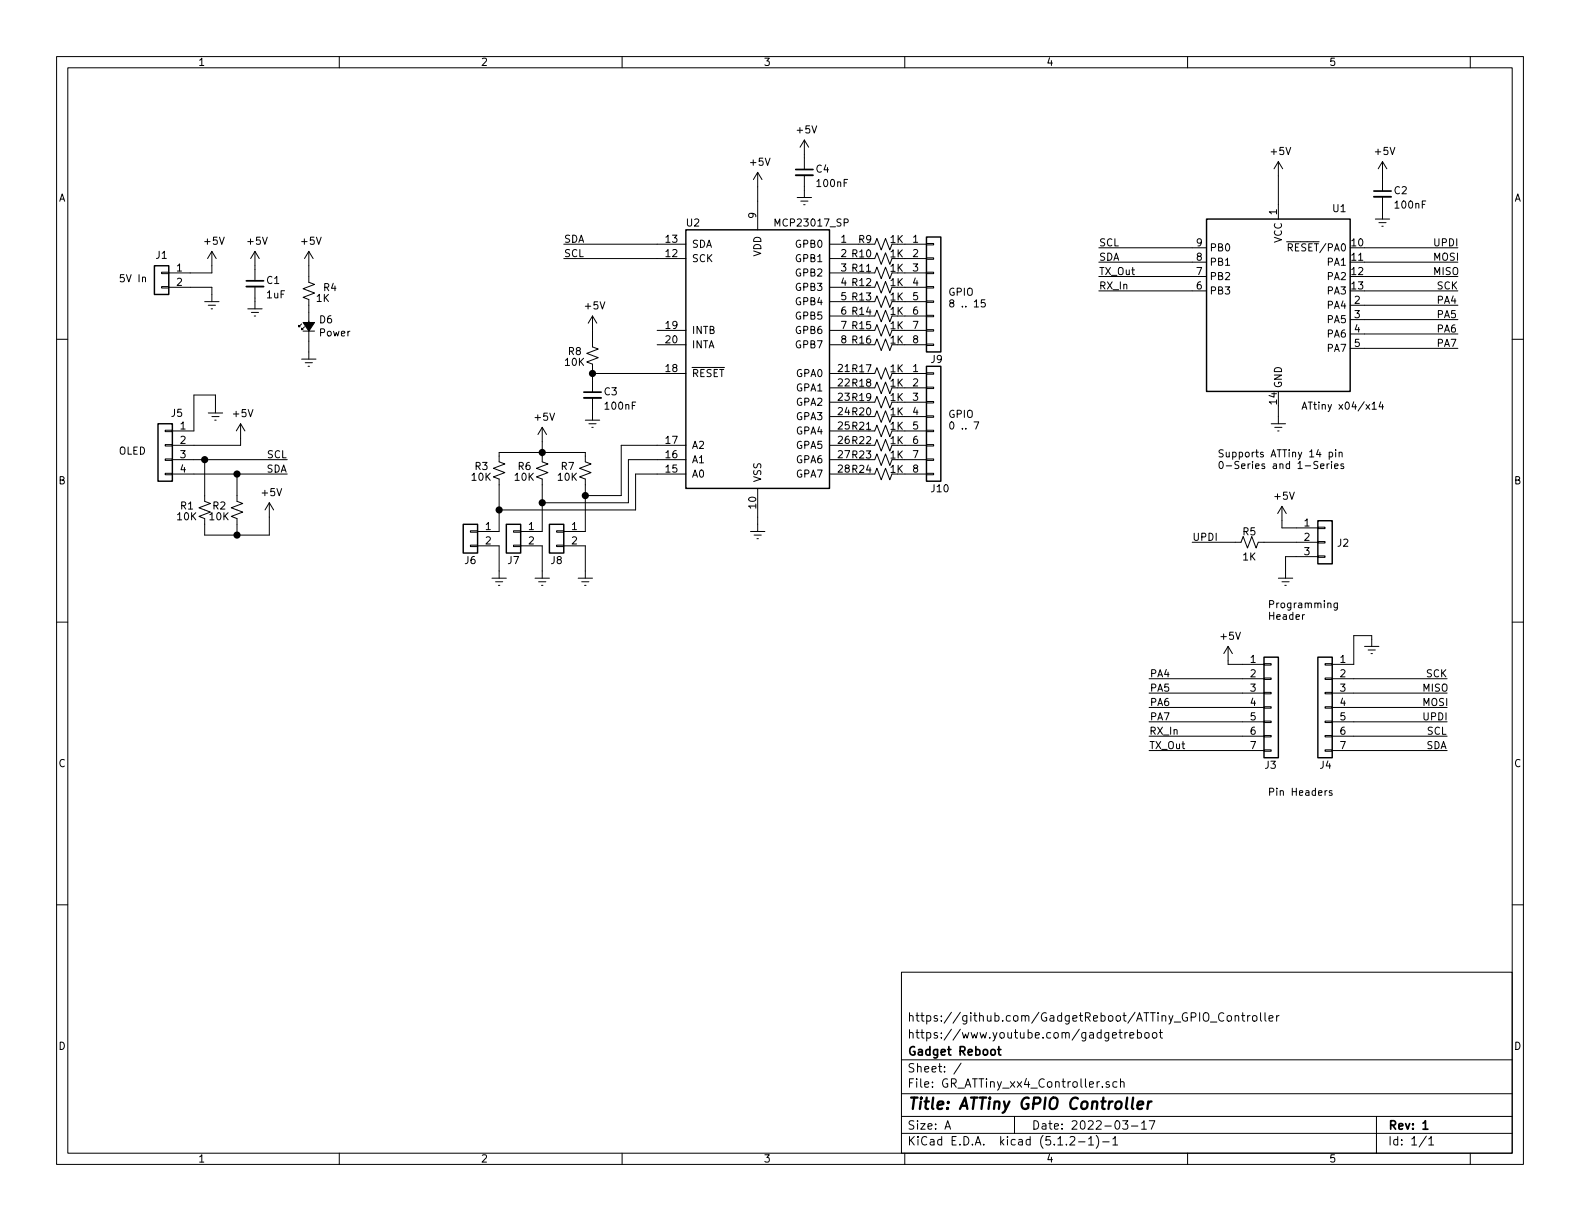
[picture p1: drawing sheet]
EESchema Schematic File Version 4
LIBS:GR_ATTiny_xx4_Controller-cache
EELAYER 29 0
EELAYER END
$Descr A 11000 8500
encoding utf-8
Sheet 1 1
Title "ATTiny GPIO Controller"
Date "2022-03-17"
Rev "1"
Comp "Gadget Reboot"
Comment1 "https://www.youtube.com/gadgetreboot"
Comment2 "https://github.com/GadgetReboot/ATTiny_GPIO_Controller"
Comment3 ""
Comment4 ""
$EndDescr
Text Notes 8475 3275 0    50   ~ 0
Supports ATTiny 14 pin \n0-Series and 1-Series
$Comp
L Device:R_Small_US R4
U 1 1
P 2150 2025
F 0 "R4" H 2350 2050 50  0000 R CNN
F 1 "1K" H 2300 1975 50  0000 R CNN
F 2 "Resistor_SMD:R_0805_2012Metric_Pad1.15x1.40mm_HandSolder" H 2150 2025 50  0001 C CNN
F 3 "~" H 2150 2025 50  0001 C CNN
	1    2150 2025
	1    0    0    -1  
$EndComp
$Comp
L Device:LED_Small_ALT D6
U 1 1
P 2150 2275
F 0 "D6" V 2196 2207 50  0000 R CNN
F 1 "Power" V 2105 2207 50  0000 R CNN
F 2 "LED_SMD:LED_0805_2012Metric_Pad1.15x1.40mm_HandSolder" V 2150 2275 50  0001 C CNN
F 3 "~" V 2150 2275 50  0001 C CNN
	1    2150 2275
	0    -1   -1   0   
$EndComp
$Comp
L power:GNDREF #PWR025
U 1 1
P 2150 2450
F 0 "#PWR025" H 2150 2200 50  0001 C CNN
F 1 "GNDREF" H 2400 2175 50  0001 C CNN
F 2 "" H 2150 2450 50  0001 C CNN
F 3 "" H 2150 2450 50  0001 C CNN
	1    2150 2450
	-1   0    0    -1  
$EndComp
Wire Wire Line
	2150 1850 2150 1925
Wire Wire Line
	2150 2125 2150 2175
Wire Wire Line
	2150 2375 2150 2450
$Comp
L MCU_Microchip_ATtiny:ATtiny804-SS U1
U 1 1
P 8900 2125
F 0 "U1" H 9325 2800 50  0000 C CNN
F 1 "ATtiny x04/x14" H 9350 1425 50  0000 C CNN
F 2 "Package_SO:SOIC-14_3.9x8.7mm_P1.27mm" H 8900 2125 50  0001 C CIN
F 3 "http://ww1.microchip.com/downloads/en/DeviceDoc/ATtiny804_1604-Data-Sheet-40002028A.pdf" H 8900 2125 50  0001 C CNN
	1    8900 2125
	1    0    0    -1  
$EndComp
$Comp
L power:+5V #PWR022
U 1 1
P 2150 1850
F 0 "#PWR022" H 2150 1700 50  0001 C CNN
F 1 "+5V" H 2165 2023 50  0000 C CNN
F 2 "" H 2150 1850 50  0001 C CNN
F 3 "" H 2150 1850 50  0001 C CNN
	1    2150 1850
	1    0    0    -1  
$EndComp
Wire Wire Line
	9500 1725 10150 1725
Wire Wire Line
	9500 1825 10150 1825
Wire Wire Line
	9500 1925 10150 1925
Wire Wire Line
	9500 2025 10150 2025
Wire Wire Line
	9500 2125 10150 2125
Wire Wire Line
	9500 2225 10150 2225
Wire Wire Line
	9500 2325 10150 2325
Wire Wire Line
	9500 2425 10150 2425
Wire Wire Line
	7650 1725 8300 1725
Wire Wire Line
	7650 1825 8300 1825
Wire Wire Line
	7650 1925 8300 1925
Wire Wire Line
	7650 2025 8300 2025
$Comp
L power:+5V #PWR03
U 1 1
P 8900 1225
F 0 "#PWR03" H 8900 1075 50  0001 C CNN
F 1 "+5V" H 8915 1398 50  0000 C CNN
F 2 "" H 8900 1225 50  0001 C CNN
F 3 "" H 8900 1225 50  0001 C CNN
	1    8900 1225
	1    0    0    -1  
$EndComp
$Comp
L Device:C_Small C2
U 1 1
P 9625 1350
F 0 "C2" H 9700 1375 50  0000 L CNN
F 1 "100nF" H 9700 1275 50  0000 L CNN
F 2 "Capacitor_SMD:C_0805_2012Metric_Pad1.15x1.40mm_HandSolder" H 9625 1350 50  0001 C CNN
F 3 "~" H 9625 1350 50  0001 C CNN
	1    9625 1350
	1    0    0    -1  
$EndComp
$Comp
L power:GNDREF #PWR08
U 1 1
P 9625 1475
F 0 "#PWR08" H 9625 1225 50  0001 C CNN
F 1 "GNDREF" H 9875 1200 50  0001 C CNN
F 2 "" H 9625 1475 50  0001 C CNN
F 3 "" H 9625 1475 50  0001 C CNN
	1    9625 1475
	-1   0    0    -1  
$EndComp
Wire Wire Line
	9625 1475 9625 1450
$Comp
L power:+5V #PWR04
U 1 1
P 9625 1225
F 0 "#PWR04" H 9625 1075 50  0001 C CNN
F 1 "+5V" H 9640 1398 50  0000 C CNN
F 2 "" H 9625 1225 50  0001 C CNN
F 3 "" H 9625 1225 50  0001 C CNN
	1    9625 1225
	1    0    0    -1  
$EndComp
Wire Wire Line
	9625 1250 9625 1225
Wire Wire Line
	8900 1225 8900 1425
$Comp
L power:GNDREF #PWR017
U 1 1
P 8900 2900
F 0 "#PWR017" H 8900 2650 50  0001 C CNN
F 1 "GNDREF" H 9150 2625 50  0001 C CNN
F 2 "" H 8900 2900 50  0001 C CNN
F 3 "" H 8900 2900 50  0001 C CNN
	1    8900 2900
	-1   0    0    -1  
$EndComp
Wire Wire Line
	8900 2900 8900 2825
Text Label 7650 2025 0    50   ~ 0
RX_In
Text Label 7650 1925 0    50   ~ 0
TX_Out
Text Label 7650 1725 0    50   ~ 0
SCL
Text Label 7650 1825 0    50   ~ 0
SDA
Text Label 9975 1725 0    50   ~ 0
UPDI
Text Label 9975 1825 0    50   ~ 0
MOSI
Text Label 9975 1925 0    50   ~ 0
MISO
Text Label 10000 2025 0    50   ~ 0
SCK
Text Label 10000 2125 0    50   ~ 0
PA4
Text Label 10000 2225 0    50   ~ 0
PA5
Text Label 10000 2325 0    50   ~ 0
PA6
Text Label 10000 2425 0    50   ~ 0
PA7
$Comp
L Connector_Generic:Conn_01x07 J3
U 1 1
P 8850 4925
F 0 "J3" H 8800 4525 50  0000 L CNN
F 1 "Conn_01x07" H 8930 4876 50  0001 L CNN
F 2 "Connector_PinHeader_2.54mm:PinHeader_1x07_P2.54mm_Vertical" H 8850 4925 50  0001 C CNN
F 3 "~" H 8850 4925 50  0001 C CNN
	1    8850 4925
	1    0    0    -1  
$EndComp
$Comp
L Connector_Generic:Conn_01x07 J4
U 1 1
P 9225 4925
F 0 "J4" H 9175 4525 50  0000 L CNN
F 1 "Conn_01x07" H 9305 4876 50  0001 L CNN
F 2 "Connector_PinHeader_2.54mm:PinHeader_1x07_P2.54mm_Vertical" H 9225 4925 50  0001 C CNN
F 3 "~" H 9225 4925 50  0001 C CNN
	1    9225 4925
	-1   0    0    -1  
$EndComp
$Comp
L power:+5V #PWR021
U 1 1
P 8550 4600
F 0 "#PWR021" H 8550 4450 50  0001 C CNN
F 1 "+5V" H 8565 4773 50  0000 C CNN
F 2 "" H 8550 4600 50  0001 C CNN
F 3 "" H 8550 4600 50  0001 C CNN
	1    8550 4600
	1    0    0    -1  
$EndComp
Wire Wire Line
	8550 4600 8550 4625
Wire Wire Line
	8550 4625 8650 4625
$Comp
L power:GNDREF #PWR020
U 1 1
P 9550 4450
F 0 "#PWR020" H 9550 4200 50  0001 C CNN
F 1 "GNDREF" H 9800 4175 50  0001 C CNN
F 2 "" H 9550 4450 50  0001 C CNN
F 3 "" H 9550 4450 50  0001 C CNN
	1    9550 4450
	-1   0    0    -1  
$EndComp
Wire Wire Line
	9550 4425 9550 4450
Wire Wire Line
	9550 4425 9425 4425
Wire Wire Line
	9425 4425 9425 4625
Wire Wire Line
	8650 4725 8000 4725
Wire Wire Line
	8650 4825 8000 4825
Wire Wire Line
	8650 4925 8000 4925
Wire Wire Line
	8650 5025 8000 5025
Text Label 8150 4725 2    50   ~ 0
PA4
Text Label 8150 4825 2    50   ~ 0
PA5
Text Label 8150 4925 2    50   ~ 0
PA6
Text Label 8150 5025 2    50   ~ 0
PA7
Wire Wire Line
	8000 5125 8650 5125
Text Label 8000 5125 0    50   ~ 0
RX_In
Wire Wire Line
	8000 5225 8650 5225
Text Label 8000 5225 0    50   ~ 0
TX_Out
Wire Wire Line
	10075 5225 9425 5225
Text Label 10075 5225 2    50   ~ 0
SDA
Wire Wire Line
	10075 5125 9425 5125
Text Label 10075 5125 2    50   ~ 0
SCL
Wire Wire Line
	9425 5025 10075 5025
Wire Wire Line
	9425 4925 10075 4925
Wire Wire Line
	9425 4825 10075 4825
Wire Wire Line
	9425 4725 10075 4725
Text Label 9900 5025 0    50   ~ 0
UPDI
Text Label 9900 4925 0    50   ~ 0
MOSI
Text Label 9900 4825 0    50   ~ 0
MISO
Text Label 9925 4725 0    50   ~ 0
SCK
Text Notes 8825 5550 0    50   ~ 0
Pin Headers
$Comp
L Connector_Generic:Conn_01x03 J2
U 1 1
P 9225 3775
F 0 "J2" H 9305 3771 50  0000 L CNN
F 1 "Conn_01x03" H 9305 3726 50  0001 L CNN
F 2 "Connector_PinHeader_2.54mm:PinHeader_1x03_P2.54mm_Vertical" H 9225 3775 50  0001 C CNN
F 3 "~" H 9225 3775 50  0001 C CNN
	1    9225 3775
	1    0    0    -1  
$EndComp
$Comp
L power:GNDREF #PWR024
U 1 1
P 8950 3975
F 0 "#PWR024" H 8950 3725 50  0001 C CNN
F 1 "GNDREF" H 9200 3700 50  0001 C CNN
F 2 "" H 8950 3975 50  0001 C CNN
F 3 "" H 8950 3975 50  0001 C CNN
	1    8950 3975
	-1   0    0    -1  
$EndComp
$Comp
L power:+5V #PWR023
U 1 1
P 8925 3625
F 0 "#PWR023" H 8925 3475 50  0001 C CNN
F 1 "+5V" H 8940 3798 50  0000 C CNN
F 2 "" H 8925 3625 50  0001 C CNN
F 3 "" H 8925 3625 50  0001 C CNN
	1    8925 3625
	1    0    0    -1  
$EndComp
$Comp
L Device:R_Small_US R5
U 1 1
P 8700 3775
F 0 "R5" V 8625 3825 50  0000 R CNN
F 1 "1K" V 8800 3825 50  0000 R CNN
F 2 "Resistor_SMD:R_0805_2012Metric_Pad1.15x1.40mm_HandSolder" H 8700 3775 50  0001 C CNN
F 3 "~" H 8700 3775 50  0001 C CNN
	1    8700 3775
	0    1    1    0   
$EndComp
Wire Wire Line
	8800 3775 9025 3775
Wire Wire Line
	9025 3675 8925 3675
Wire Wire Line
	8925 3675 8925 3625
Wire Wire Line
	9025 3875 8950 3875
Wire Wire Line
	8950 3875 8950 3975
Wire Wire Line
	8300 3775 8600 3775
Text Label 8300 3775 0    50   ~ 0
UPDI
Text Notes 8825 4325 0    50   ~ 0
Programming\nHeader
$Comp
L Connector_Generic:Conn_01x02 J1
U 1 1
P 1125 1900
F 0 "J1" H 1125 2025 50  0000 C CNN
F 1 "Conn_01x02" H 1205 1801 50  0001 L CNN
F 2 "Connector_PinHeader_2.54mm:PinHeader_1x02_P2.54mm_Vertical" H 1125 1900 50  0001 C CNN
F 3 "~" H 1125 1900 50  0001 C CNN
	1    1125 1900
	-1   0    0    -1  
$EndComp
$Comp
L power:+5V #PWR01
U 1 1
P 1475 1850
F 0 "#PWR01" H 1475 1700 50  0001 C CNN
F 1 "+5V" H 1490 2023 50  0000 C CNN
F 2 "" H 1475 1850 50  0001 C CNN
F 3 "" H 1475 1850 50  0001 C CNN
	1    1475 1850
	1    0    0    -1  
$EndComp
$Comp
L power:GNDREF #PWR02
U 1 1
P 1475 2050
F 0 "#PWR02" H 1475 1800 50  0001 C CNN
F 1 "GNDREF" H 1725 1775 50  0001 C CNN
F 2 "" H 1475 2050 50  0001 C CNN
F 3 "" H 1475 2050 50  0001 C CNN
	1    1475 2050
	-1   0    0    -1  
$EndComp
Wire Wire Line
	1325 1900 1475 1900
Wire Wire Line
	1475 1900 1475 1850
Wire Wire Line
	1325 2000 1475 2000
Wire Wire Line
	1475 2000 1475 2050
$Comp
L Device:C_Small C1
U 1 1
P 1775 1975
F 0 "C1" H 1850 2000 50  0000 L CNN
F 1 "1uF" H 1850 1900 50  0000 L CNN
F 2 "Capacitor_SMD:C_0805_2012Metric_Pad1.15x1.40mm_HandSolder" H 1775 1975 50  0001 C CNN
F 3 "~" H 1775 1975 50  0001 C CNN
	1    1775 1975
	1    0    0    -1  
$EndComp
$Comp
L power:GNDREF #PWR09
U 1 1
P 1775 2100
F 0 "#PWR09" H 1775 1850 50  0001 C CNN
F 1 "GNDREF" H 2025 1825 50  0001 C CNN
F 2 "" H 1775 2100 50  0001 C CNN
F 3 "" H 1775 2100 50  0001 C CNN
	1    1775 2100
	-1   0    0    -1  
$EndComp
Wire Wire Line
	1775 2100 1775 2075
$Comp
L power:+5V #PWR07
U 1 1
P 1775 1850
F 0 "#PWR07" H 1775 1700 50  0001 C CNN
F 1 "+5V" H 1790 2023 50  0000 C CNN
F 2 "" H 1775 1850 50  0001 C CNN
F 3 "" H 1775 1850 50  0001 C CNN
	1    1775 1850
	1    0    0    -1  
$EndComp
Wire Wire Line
	1775 1875 1775 1850
Text Notes 825  1975 0    50   ~ 0
5V In
$Comp
L Connector_Generic:Conn_01x04 J5
U 1 1
P 1150 3100
F 0 "J5" H 1068 3325 50  0000 C CNN
F 1 "Conn_01x04" H 1230 3001 50  0001 L CNN
F 2 "Connector_PinHeader_2.54mm:PinHeader_1x04_P2.54mm_Vertical" H 1150 3100 50  0001 C CNN
F 3 "~" H 1150 3100 50  0001 C CNN
	1    1150 3100
	-1   0    0    -1  
$EndComp
$Comp
L power:+5V #PWR06
U 1 1
P 1675 3050
F 0 "#PWR06" H 1675 2900 50  0001 C CNN
F 1 "+5V" H 1690 3223 50  0000 C CNN
F 2 "" H 1675 3050 50  0001 C CNN
F 3 "" H 1675 3050 50  0001 C CNN
	1    1675 3050
	1    0    0    -1  
$EndComp
Wire Wire Line
	1675 3100 1675 3050
$Comp
L power:GNDREF #PWR05
U 1 1
P 1500 2825
F 0 "#PWR05" H 1500 2575 50  0001 C CNN
F 1 "GNDREF" H 1750 2550 50  0001 C CNN
F 2 "" H 1500 2825 50  0001 C CNN
F 3 "" H 1500 2825 50  0001 C CNN
	1    1500 2825
	-1   0    0    -1  
$EndComp
Wire Wire Line
	1350 3100 1675 3100
Wire Wire Line
	1350 3000 1350 2750
Wire Wire Line
	1350 2750 1500 2750
Wire Wire Line
	1500 2750 1500 2825
Wire Wire Line
	2000 3200 1425 3200
Text Label 2000 3200 2    50   ~ 0
SCL
Text Label 2000 3300 2    50   ~ 0
SDA
Text Notes 825  3175 0    50   ~ 0
OLED
$Comp
L Device:R_Small_US R1
U 1 1
P 1425 3550
F 0 "R1" H 1600 3525 50  0000 R CNN
F 1 "10K" H 1625 3600 50  0000 R CNN
F 2 "Resistor_SMD:R_0805_2012Metric_Pad1.15x1.40mm_HandSolder" H 1425 3550 50  0001 C CNN
F 3 "~" H 1425 3550 50  0001 C CNN
	1    1425 3550
	-1   0    0    1   
$EndComp
$Comp
L Device:R_Small_US R2
U 1 1
P 1650 3550
F 0 "R2" H 1825 3525 50  0000 R CNN
F 1 "10K" H 1850 3600 50  0000 R CNN
F 2 "Resistor_SMD:R_0805_2012Metric_Pad1.15x1.40mm_HandSolder" H 1650 3550 50  0001 C CNN
F 3 "~" H 1650 3550 50  0001 C CNN
	1    1650 3550
	-1   0    0    1   
$EndComp
$Comp
L power:+5V #PWR010
U 1 1
P 1875 3600
F 0 "#PWR010" H 1875 3450 50  0001 C CNN
F 1 "+5V" H 1890 3773 50  0000 C CNN
F 2 "" H 1875 3600 50  0001 C CNN
F 3 "" H 1875 3600 50  0001 C CNN
	1    1875 3600
	1    0    0    -1  
$EndComp
Wire Wire Line
	1875 3600 1875 3725
Wire Wire Line
	1875 3725 1650 3725
Wire Wire Line
	1650 3725 1650 3650
Wire Wire Line
	1425 3650 1425 3725
Wire Wire Line
	1425 3725 1650 3725
Connection ~ 1650 3725
Wire Wire Line
	1425 3450 1425 3200
Connection ~ 1425 3200
Wire Wire Line
	1425 3200 1350 3200
Wire Wire Line
	1650 3450 1650 3300
Wire Wire Line
	1350 3300 1650 3300
Connection ~ 1650 3300
Wire Wire Line
	1650 3300 2000 3300
$Comp
L Interface_Expansion:MCP23017_SP U2
U 1 1
P 5275 2500
F 0 "U2" H 4825 3450 50  0000 C CNN
F 1 "MCP23017_SP" H 5650 3450 50  0000 C CNN
F 2 "Package_DIP:DIP-28_W7.62mm" H 5475 1500 50  0001 L CNN
F 3 "http://ww1.microchip.com/downloads/en/DeviceDoc/20001952C.pdf" H 5475 1400 50  0001 L CNN
	1    5275 2500
	1    0    0    -1  
$EndComp
Wire Wire Line
	3925 1700 4575 1700
Wire Wire Line
	3925 1800 4575 1800
Text Label 3925 1800 0    50   ~ 0
SCL
Text Label 3925 1700 0    50   ~ 0
SDA
$Comp
L Device:C_Small C4
U 1 1
P 5600 1200
F 0 "C4" H 5675 1225 50  0000 L CNN
F 1 "100nF" H 5675 1125 50  0000 L CNN
F 2 "Capacitor_SMD:C_0805_2012Metric_Pad1.15x1.40mm_HandSolder" H 5600 1200 50  0001 C CNN
F 3 "~" H 5600 1200 50  0001 C CNN
	1    5600 1200
	1    0    0    -1  
$EndComp
$Comp
L power:GNDREF #PWR027
U 1 1
P 5600 1325
F 0 "#PWR027" H 5600 1075 50  0001 C CNN
F 1 "GNDREF" H 5850 1050 50  0001 C CNN
F 2 "" H 5600 1325 50  0001 C CNN
F 3 "" H 5600 1325 50  0001 C CNN
	1    5600 1325
	-1   0    0    -1  
$EndComp
Wire Wire Line
	5600 1325 5600 1300
$Comp
L power:+5V #PWR026
U 1 1
P 5600 1075
F 0 "#PWR026" H 5600 925 50  0001 C CNN
F 1 "+5V" H 5615 1248 50  0000 C CNN
F 2 "" H 5600 1075 50  0001 C CNN
F 3 "" H 5600 1075 50  0001 C CNN
	1    5600 1075
	1    0    0    -1  
$EndComp
Wire Wire Line
	5600 1100 5600 1075
$Comp
L power:+5V #PWR018
U 1 1
P 5275 1300
F 0 "#PWR018" H 5275 1150 50  0001 C CNN
F 1 "+5V" H 5290 1473 50  0000 C CNN
F 2 "" H 5275 1300 50  0001 C CNN
F 3 "" H 5275 1300 50  0001 C CNN
	1    5275 1300
	1    0    0    -1  
$EndComp
Wire Wire Line
	5275 1400 5275 1300
$Comp
L Device:C_Small C3
U 1 1
P 4125 2750
F 0 "C3" H 4200 2775 50  0000 L CNN
F 1 "100nF" H 4200 2675 50  0000 L CNN
F 2 "Capacitor_SMD:C_0805_2012Metric_Pad1.15x1.40mm_HandSolder" H 4125 2750 50  0001 C CNN
F 3 "~" H 4125 2750 50  0001 C CNN
	1    4125 2750
	1    0    0    -1  
$EndComp
$Comp
L power:GNDREF #PWR016
U 1 1
P 4125 2875
F 0 "#PWR016" H 4125 2625 50  0001 C CNN
F 1 "GNDREF" H 4375 2600 50  0001 C CNN
F 2 "" H 4125 2875 50  0001 C CNN
F 3 "" H 4125 2875 50  0001 C CNN
	1    4125 2875
	-1   0    0    -1  
$EndComp
Wire Wire Line
	4125 2875 4125 2850
$Comp
L power:+5V #PWR015
U 1 1
P 4125 2300
F 0 "#PWR015" H 4125 2150 50  0001 C CNN
F 1 "+5V" H 4140 2473 50  0000 C CNN
F 2 "" H 4125 2300 50  0001 C CNN
F 3 "" H 4125 2300 50  0001 C CNN
	1    4125 2300
	1    0    0    -1  
$EndComp
$Comp
L Device:R_Small_US R8
U 1 1
P 4125 2475
F 0 "R8" H 4300 2450 50  0000 R CNN
F 1 "10K" H 4325 2525 50  0000 R CNN
F 2 "Resistor_SMD:R_0805_2012Metric_Pad1.15x1.40mm_HandSolder" H 4125 2475 50  0001 C CNN
F 3 "~" H 4125 2475 50  0001 C CNN
	1    4125 2475
	-1   0    0    1   
$EndComp
Wire Wire Line
	4125 2375 4125 2300
Wire Wire Line
	4125 2575 4125 2600
Wire Wire Line
	4575 2600 4125 2600
Connection ~ 4125 2600
Wire Wire Line
	4125 2600 4125 2650
$Comp
L power:GNDREF #PWR019
U 1 1
P 5275 3650
F 0 "#PWR019" H 5275 3400 50  0001 C CNN
F 1 "GNDREF" H 5525 3375 50  0001 C CNN
F 2 "" H 5275 3650 50  0001 C CNN
F 3 "" H 5275 3650 50  0001 C CNN
	1    5275 3650
	-1   0    0    -1  
$EndComp
Wire Wire Line
	5275 3600 5275 3650
$Comp
L Device:R_Small_US R7
U 1 1
P 4075 3275
F 0 "R7" H 4250 3250 50  0000 R CNN
F 1 "10K" H 4275 3325 50  0000 R CNN
F 2 "Resistor_SMD:R_0805_2012Metric_Pad1.15x1.40mm_HandSolder" H 4075 3275 50  0001 C CNN
F 3 "~" H 4075 3275 50  0001 C CNN
	1    4075 3275
	-1   0    0    1   
$EndComp
$Comp
L Device:R_Small_US R3
U 1 1
P 3475 3275
F 0 "R3" H 3650 3250 50  0000 R CNN
F 1 "10K" H 3675 3325 50  0000 R CNN
F 2 "Resistor_SMD:R_0805_2012Metric_Pad1.15x1.40mm_HandSolder" H 3475 3275 50  0001 C CNN
F 3 "~" H 3475 3275 50  0001 C CNN
	1    3475 3275
	-1   0    0    1   
$EndComp
$Comp
L Connector_Generic:Conn_01x02 J6
U 1 1
P 3275 3700
F 0 "J6" H 3275 3500 50  0000 C CNN
F 1 "Conn_01x02" H 3355 3601 50  0001 L CNN
F 2 "Connector_PinHeader_2.54mm:PinHeader_1x02_P2.54mm_Vertical" H 3275 3700 50  0001 C CNN
F 3 "~" H 3275 3700 50  0001 C CNN
	1    3275 3700
	-1   0    0    -1  
$EndComp
$Comp
L power:+5V #PWR012
U 1 1
P 3775 3075
F 0 "#PWR012" H 3775 2925 50  0001 C CNN
F 1 "+5V" H 3790 3248 50  0000 C CNN
F 2 "" H 3775 3075 50  0001 C CNN
F 3 "" H 3775 3075 50  0001 C CNN
	1    3775 3075
	1    0    0    -1  
$EndComp
Wire Wire Line
	3775 3075 3775 3150
Wire Wire Line
	4075 3175 4075 3150
Wire Wire Line
	4075 3150 3775 3150
Connection ~ 3775 3150
Wire Wire Line
	3475 3175 3475 3150
Wire Wire Line
	4075 3375 4075 3450
Wire Wire Line
	4325 3450 4325 3100
Wire Wire Line
	4325 3100 4575 3100
Wire Wire Line
	4075 3450 4325 3450
Wire Wire Line
	4575 3200 4375 3200
Wire Wire Line
	4375 3200 4375 3500
Wire Wire Line
	3475 3375 3475 3550
Wire Wire Line
	3475 3550 4425 3550
Wire Wire Line
	4425 3550 4425 3300
Wire Wire Line
	4425 3300 4575 3300
$Comp
L Connector_Generic:Conn_01x02 J7
U 1 1
P 3575 3700
F 0 "J7" H 3575 3500 50  0000 C CNN
F 1 "Conn_01x02" H 3655 3601 50  0001 L CNN
F 2 "Connector_PinHeader_2.54mm:PinHeader_1x02_P2.54mm_Vertical" H 3575 3700 50  0001 C CNN
F 3 "~" H 3575 3700 50  0001 C CNN
	1    3575 3700
	-1   0    0    -1  
$EndComp
Wire Wire Line
	3475 3150 3775 3150
Wire Wire Line
	3775 3150 3775 3175
Wire Wire Line
	3775 3500 3775 3375
Wire Wire Line
	4375 3500 3775 3500
$Comp
L Device:R_Small_US R6
U 1 1
P 3775 3275
F 0 "R6" H 3950 3250 50  0000 R CNN
F 1 "10K" H 3975 3325 50  0000 R CNN
F 2 "Resistor_SMD:R_0805_2012Metric_Pad1.15x1.40mm_HandSolder" H 3775 3275 50  0001 C CNN
F 3 "~" H 3775 3275 50  0001 C CNN
	1    3775 3275
	-1   0    0    1   
$EndComp
$Comp
L Connector_Generic:Conn_01x02 J8
U 1 1
P 3875 3700
F 0 "J8" H 3875 3500 50  0000 C CNN
F 1 "Conn_01x02" H 3955 3601 50  0001 L CNN
F 2 "Connector_PinHeader_2.54mm:PinHeader_1x02_P2.54mm_Vertical" H 3875 3700 50  0001 C CNN
F 3 "~" H 3875 3700 50  0001 C CNN
	1    3875 3700
	-1   0    0    -1  
$EndComp
Wire Wire Line
	3475 3700 3475 3550
Connection ~ 3475 3550
Wire Wire Line
	3775 3700 3775 3500
Connection ~ 3775 3500
Wire Wire Line
	4075 3700 4075 3450
Connection ~ 4075 3450
$Comp
L power:GNDREF #PWR014
U 1 1
P 4075 3975
F 0 "#PWR014" H 4075 3725 50  0001 C CNN
F 1 "GNDREF" H 4325 3700 50  0001 C CNN
F 2 "" H 4075 3975 50  0001 C CNN
F 3 "" H 4075 3975 50  0001 C CNN
	1    4075 3975
	-1   0    0    -1  
$EndComp
$Comp
L power:GNDREF #PWR013
U 1 1
P 3775 3975
F 0 "#PWR013" H 3775 3725 50  0001 C CNN
F 1 "GNDREF" H 4025 3700 50  0001 C CNN
F 2 "" H 3775 3975 50  0001 C CNN
F 3 "" H 3775 3975 50  0001 C CNN
	1    3775 3975
	-1   0    0    -1  
$EndComp
$Comp
L power:GNDREF #PWR011
U 1 1
P 3475 3975
F 0 "#PWR011" H 3475 3725 50  0001 C CNN
F 1 "GNDREF" H 3725 3700 50  0001 C CNN
F 2 "" H 3475 3975 50  0001 C CNN
F 3 "" H 3475 3975 50  0001 C CNN
	1    3475 3975
	-1   0    0    -1  
$EndComp
Wire Wire Line
	4075 3800 4075 3975
Wire Wire Line
	3775 3800 3775 3975
Wire Wire Line
	3475 3800 3475 3975
$Comp
L Connector_Generic:Conn_01x08 J9
U 1 1
P 6500 2000
F 0 "J9" H 6475 1500 50  0000 L CNN
F 1 "Conn_01x08" H 6580 1901 50  0001 L CNN
F 2 "Connector_PinHeader_2.54mm:PinHeader_1x08_P2.54mm_Vertical" H 6500 2000 50  0001 C CNN
F 3 "~" H 6500 2000 50  0001 C CNN
	1    6500 2000
	1    0    0    -1  
$EndComp
$Comp
L Connector_Generic:Conn_01x08 J10
U 1 1
P 6500 2900
F 0 "J10" H 6475 2400 50  0000 L CNN
F 1 "Conn_01x08" H 6580 2801 50  0001 L CNN
F 2 "Connector_PinHeader_2.54mm:PinHeader_1x08_P2.54mm_Vertical" H 6500 2900 50  0001 C CNN
F 3 "~" H 6500 2900 50  0001 C CNN
	1    6500 2900
	1    0    0    -1  
$EndComp
$Comp
L Device:R_Small_US R9
U 1 1
P 6150 1700
F 0 "R9" V 6115 1625 50  0000 R CNN
F 1 "1K" V 6115 1845 50  0000 R CNN
F 2 "Resistor_SMD:R_0805_2012Metric_Pad1.15x1.40mm_HandSolder" H 6150 1700 50  0001 C CNN
F 3 "~" H 6150 1700 50  0001 C CNN
	1    6150 1700
	0    1    1    0   
$EndComp
Wire Wire Line
	6250 1700 6300 1700
Wire Wire Line
	6050 1700 5975 1700
$Comp
L Device:R_Small_US R10
U 1 1
P 6150 1800
F 0 "R10" V 6115 1725 50  0000 R CNN
F 1 "1K" V 6115 1945 50  0000 R CNN
F 2 "Resistor_SMD:R_0805_2012Metric_Pad1.15x1.40mm_HandSolder" H 6150 1800 50  0001 C CNN
F 3 "~" H 6150 1800 50  0001 C CNN
	1    6150 1800
	0    1    1    0   
$EndComp
Wire Wire Line
	6250 1800 6300 1800
Wire Wire Line
	6050 1800 5975 1800
$Comp
L Device:R_Small_US R11
U 1 1
P 6150 1900
F 0 "R11" V 6115 1825 50  0000 R CNN
F 1 "1K" V 6115 2045 50  0000 R CNN
F 2 "Resistor_SMD:R_0805_2012Metric_Pad1.15x1.40mm_HandSolder" H 6150 1900 50  0001 C CNN
F 3 "~" H 6150 1900 50  0001 C CNN
	1    6150 1900
	0    1    1    0   
$EndComp
Wire Wire Line
	6250 1900 6300 1900
Wire Wire Line
	6050 1900 5975 1900
$Comp
L Device:R_Small_US R12
U 1 1
P 6150 2000
F 0 "R12" V 6115 1925 50  0000 R CNN
F 1 "1K" V 6115 2145 50  0000 R CNN
F 2 "Resistor_SMD:R_0805_2012Metric_Pad1.15x1.40mm_HandSolder" H 6150 2000 50  0001 C CNN
F 3 "~" H 6150 2000 50  0001 C CNN
	1    6150 2000
	0    1    1    0   
$EndComp
Wire Wire Line
	6250 2000 6300 2000
Wire Wire Line
	6050 2000 5975 2000
$Comp
L Device:R_Small_US R13
U 1 1
P 6150 2100
F 0 "R13" V 6115 2025 50  0000 R CNN
F 1 "1K" V 6115 2245 50  0000 R CNN
F 2 "Resistor_SMD:R_0805_2012Metric_Pad1.15x1.40mm_HandSolder" H 6150 2100 50  0001 C CNN
F 3 "~" H 6150 2100 50  0001 C CNN
	1    6150 2100
	0    1    1    0   
$EndComp
Wire Wire Line
	6250 2100 6300 2100
Wire Wire Line
	6050 2100 5975 2100
$Comp
L Device:R_Small_US R14
U 1 1
P 6150 2200
F 0 "R14" V 6115 2125 50  0000 R CNN
F 1 "1K" V 6115 2345 50  0000 R CNN
F 2 "Resistor_SMD:R_0805_2012Metric_Pad1.15x1.40mm_HandSolder" H 6150 2200 50  0001 C CNN
F 3 "~" H 6150 2200 50  0001 C CNN
	1    6150 2200
	0    1    1    0   
$EndComp
Wire Wire Line
	6250 2200 6300 2200
Wire Wire Line
	6050 2200 5975 2200
$Comp
L Device:R_Small_US R15
U 1 1
P 6150 2300
F 0 "R15" V 6115 2225 50  0000 R CNN
F 1 "1K" V 6115 2445 50  0000 R CNN
F 2 "Resistor_SMD:R_0805_2012Metric_Pad1.15x1.40mm_HandSolder" H 6150 2300 50  0001 C CNN
F 3 "~" H 6150 2300 50  0001 C CNN
	1    6150 2300
	0    1    1    0   
$EndComp
Wire Wire Line
	6250 2300 6300 2300
Wire Wire Line
	6050 2300 5975 2300
$Comp
L Device:R_Small_US R16
U 1 1
P 6150 2400
F 0 "R16" V 6115 2325 50  0000 R CNN
F 1 "1K" V 6115 2545 50  0000 R CNN
F 2 "Resistor_SMD:R_0805_2012Metric_Pad1.15x1.40mm_HandSolder" H 6150 2400 50  0001 C CNN
F 3 "~" H 6150 2400 50  0001 C CNN
	1    6150 2400
	0    1    1    0   
$EndComp
Wire Wire Line
	6250 2400 6300 2400
Wire Wire Line
	6050 2400 5975 2400
$Comp
L Device:R_Small_US R17
U 1 1
P 6150 2600
F 0 "R17" V 6115 2525 50  0000 R CNN
F 1 "1K" V 6115 2745 50  0000 R CNN
F 2 "Resistor_SMD:R_0805_2012Metric_Pad1.15x1.40mm_HandSolder" H 6150 2600 50  0001 C CNN
F 3 "~" H 6150 2600 50  0001 C CNN
	1    6150 2600
	0    1    1    0   
$EndComp
Wire Wire Line
	6250 2600 6300 2600
Wire Wire Line
	6050 2600 5975 2600
$Comp
L Device:R_Small_US R18
U 1 1
P 6150 2700
F 0 "R18" V 6115 2625 50  0000 R CNN
F 1 "1K" V 6115 2845 50  0000 R CNN
F 2 "Resistor_SMD:R_0805_2012Metric_Pad1.15x1.40mm_HandSolder" H 6150 2700 50  0001 C CNN
F 3 "~" H 6150 2700 50  0001 C CNN
	1    6150 2700
	0    1    1    0   
$EndComp
Wire Wire Line
	6250 2700 6300 2700
Wire Wire Line
	6050 2700 5975 2700
$Comp
L Device:R_Small_US R19
U 1 1
P 6150 2800
F 0 "R19" V 6115 2725 50  0000 R CNN
F 1 "1K" V 6115 2945 50  0000 R CNN
F 2 "Resistor_SMD:R_0805_2012Metric_Pad1.15x1.40mm_HandSolder" H 6150 2800 50  0001 C CNN
F 3 "~" H 6150 2800 50  0001 C CNN
	1    6150 2800
	0    1    1    0   
$EndComp
Wire Wire Line
	6250 2800 6300 2800
Wire Wire Line
	6050 2800 5975 2800
$Comp
L Device:R_Small_US R20
U 1 1
P 6150 2900
F 0 "R20" V 6115 2825 50  0000 R CNN
F 1 "1K" V 6115 3045 50  0000 R CNN
F 2 "Resistor_SMD:R_0805_2012Metric_Pad1.15x1.40mm_HandSolder" H 6150 2900 50  0001 C CNN
F 3 "~" H 6150 2900 50  0001 C CNN
	1    6150 2900
	0    1    1    0   
$EndComp
Wire Wire Line
	6250 2900 6300 2900
Wire Wire Line
	6050 2900 5975 2900
$Comp
L Device:R_Small_US R21
U 1 1
P 6150 3000
F 0 "R21" V 6115 2925 50  0000 R CNN
F 1 "1K" V 6115 3145 50  0000 R CNN
F 2 "Resistor_SMD:R_0805_2012Metric_Pad1.15x1.40mm_HandSolder" H 6150 3000 50  0001 C CNN
F 3 "~" H 6150 3000 50  0001 C CNN
	1    6150 3000
	0    1    1    0   
$EndComp
Wire Wire Line
	6250 3000 6300 3000
Wire Wire Line
	6050 3000 5975 3000
$Comp
L Device:R_Small_US R22
U 1 1
P 6150 3100
F 0 "R22" V 6115 3025 50  0000 R CNN
F 1 "1K" V 6115 3245 50  0000 R CNN
F 2 "Resistor_SMD:R_0805_2012Metric_Pad1.15x1.40mm_HandSolder" H 6150 3100 50  0001 C CNN
F 3 "~" H 6150 3100 50  0001 C CNN
	1    6150 3100
	0    1    1    0   
$EndComp
Wire Wire Line
	6250 3100 6300 3100
Wire Wire Line
	6050 3100 5975 3100
$Comp
L Device:R_Small_US R23
U 1 1
P 6150 3200
F 0 "R23" V 6115 3125 50  0000 R CNN
F 1 "1K" V 6115 3345 50  0000 R CNN
F 2 "Resistor_SMD:R_0805_2012Metric_Pad1.15x1.40mm_HandSolder" H 6150 3200 50  0001 C CNN
F 3 "~" H 6150 3200 50  0001 C CNN
	1    6150 3200
	0    1    1    0   
$EndComp
Wire Wire Line
	6250 3200 6300 3200
Wire Wire Line
	6050 3200 5975 3200
$Comp
L Device:R_Small_US R24
U 1 1
P 6150 3300
F 0 "R24" V 6115 3225 50  0000 R CNN
F 1 "1K" V 6115 3445 50  0000 R CNN
F 2 "Resistor_SMD:R_0805_2012Metric_Pad1.15x1.40mm_HandSolder" H 6150 3300 50  0001 C CNN
F 3 "~" H 6150 3300 50  0001 C CNN
	1    6150 3300
	0    1    1    0   
$EndComp
Wire Wire Line
	6250 3300 6300 3300
Wire Wire Line
	6050 3300 5975 3300
Text Notes 6600 2150 0    50   ~ 0
GPIO\n8 .. 15
Text Notes 6600 3000 0    50   ~ 0
GPIO\n0 .. 7
$EndSCHEMATC
